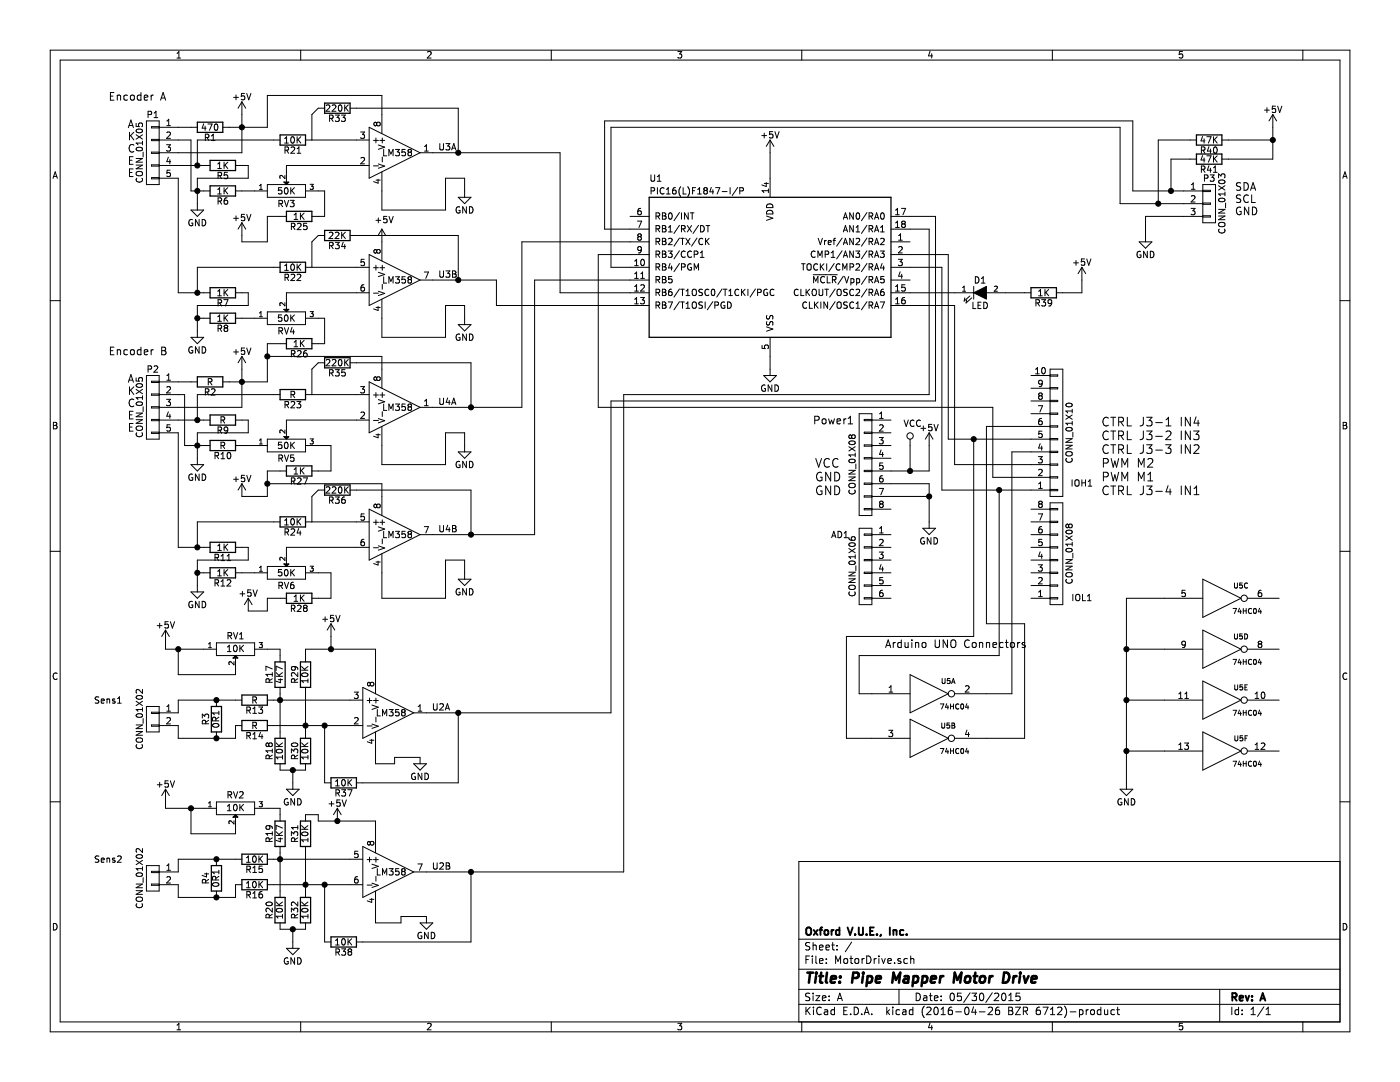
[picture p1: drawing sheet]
EESchema Schematic File Version 2
LIBS:MotorDrive-rescue
LIBS:power
LIBS:device
LIBS:transistors
LIBS:conn
LIBS:linear
LIBS:regul
LIBS:74xx
LIBS:cmos4000
LIBS:adc-dac
LIBS:memory
LIBS:xilinx
LIBS:microcontrollers
LIBS:dsp
LIBS:microchip
LIBS:analog_switches
LIBS:motorola
LIBS:texas
LIBS:intel
LIBS:audio
LIBS:interface
LIBS:digital-audio
LIBS:philips
LIBS:display
LIBS:cypress
LIBS:siliconi
LIBS:opto
LIBS:atmel
LIBS:contrib
LIBS:valves
LIBS:microchip_pic12mcu
LIBS:microchip_pic16mcu
LIBS:MotorDrive-cache
EELAYER 25 0
EELAYER END
$Descr A 11000 8500
encoding utf-8
Sheet 1 1
Title "Pipe Mapper Motor Drive"
Date "05/30/2015"
Rev "A"
Comp "Oxford V.U.E., Inc."
Comment1 ""
Comment2 ""
Comment3 ""
Comment4 ""
$EndDescr
$Comp
L LED D1
U 1 1
P 7700 2300
F 0 "D1" H 7700 2400 50  0000 C CNN
F 1 "LED" H 7700 2200 50  0000 C CNN
F 2 "LEDs:LED-1206" H 7700 2300 60  0001 C CNN
F 3 "" H 7700 2300 60  0000 C CNN
	1    7700 2300
	1    0    0    -1  
$EndComp
$Comp
L R R3
U 1 1
P 1700 5650
F 0 "R3" V 1780 5650 50  0000 C CNN
F 1 "0R1" V 1700 5650 50  0000 C CNN
F 2 "Resistors_SMD:R_0805_HandSoldering" V 1630 5650 30  0001 C CNN
F 3 "" H 1700 5650 30  0000 C CNN
	1    1700 5650
	-1   0    0    1   
$EndComp
$Comp
L POT-RESCUE-MotorDrive RV1
U 1 1
P 1850 5100
F 0 "RV1" H 1850 5000 50  0000 C CNN
F 1 "10K" H 1850 5100 50  0000 C CNN
F 2 "Potentiometers:Potentiometer_Bourns_3296W_3-8Zoll_Inline_ScrewUp" H 1850 5100 60  0001 C CNN
F 3 "" H 1850 5100 60  0000 C CNN
	1    1850 5100
	1    0    0    1   
$EndComp
$Comp
L PIC16(L)F648A-I/P U1
U 1 1
P 6050 2100
F 0 "U1" H 5100 2800 50  0000 L CNN
F 1 "PIC16(L)F1847-I/P" H 5100 2700 50  0000 L CNN
F 2 "Housings_DIP:DIP-18_W7.62mm_LongPads" H 6050 2100 50  0001 C CIN
F 3 "" H 6050 2100 50  0000 C CNN
	1    6050 2100
	1    0    0    -1  
$EndComp
$Comp
L CONN_01X06 AD1
U 1 1
P 6800 4450
F 0 "AD1" H 7000 4700 50  0000 C CNN
F 1 "CONN_01X06" V 6900 4450 50  0000 C CNN
F 2 "Pin_Headers:Pin_Header_Straight_1x06" H 6800 4450 60  0001 C CNN
F 3 "" H 6800 4450 60  0000 C CNN
	1    6800 4450
	-1   0    0    -1  
$EndComp
$Comp
L CONN_01X08 Power1
U 1 1
P 6800 3650
F 0 "Power1" H 7050 4000 60  0000 C CNN
F 1 "CONN_01X08" V 6900 3650 50  0000 C CNN
F 2 "Pin_Headers:Pin_Header_Straight_1x08" H 6800 3650 60  0001 C CNN
F 3 "" H 6800 3650 60  0000 C CNN
	1    6800 3650
	-1   0    0    -1  
$EndComp
$Comp
L CONN_01X08 IOL1
U 1 1
P 8300 4350
F 0 "IOL1" H 8500 4700 50  0000 C CNN
F 1 "CONN_01X08" V 8400 4350 50  0000 C CNN
F 2 "Pin_Headers:Pin_Header_Straight_1x08" H 8300 4350 60  0001 C CNN
F 3 "" H 8300 4350 60  0000 C CNN
	1    8300 4350
	1    0    0    1   
$EndComp
$Comp
L CONN_01X10 IOH1
U 1 1
P 8300 3400
F 0 "IOH1" H 8500 3800 50  0000 C CNN
F 1 "CONN_01X10" V 8400 3400 50  0000 C CNN
F 2 "Pin_Headers:Pin_Header_Straight_1x10" H 8300 3400 60  0001 C CNN
F 3 "" H 8300 3400 60  0000 C CNN
	1    8300 3400
	1    0    0    1   
$EndComp
Text Notes 8650 3900 0    68   ~ 0
CTRL J3-1 IN4\nCTRL J3-2 IN3\nCTRL J3-3 IN2\nPWM M2\nPWM M1\nCTRL J3-4 IN1
Text Notes 6400 3900 0    68   ~ 0
VCC\nGND\nGND
Text Notes 6950 5100 0    60   ~ 0
Arduino UNO Connectors
$Comp
L R R4
U 1 1
P 1700 6900
F 0 "R4" V 1780 6900 50  0000 C CNN
F 1 "0R1" V 1700 6900 50  0000 C CNN
F 2 "Resistors_SMD:R_0805_HandSoldering" V 1630 6900 30  0001 C CNN
F 3 "" H 1700 6900 30  0000 C CNN
	1    1700 6900
	-1   0    0    1   
$EndComp
$Comp
L R R37
U 1 1
P 2700 6150
F 0 "R37" V 2780 6150 50  0000 C CNN
F 1 "10K" V 2700 6150 50  0000 C CNN
F 2 "Resistors_SMD:R_0805_HandSoldering" V 2630 6150 30  0001 C CNN
F 3 "" H 2700 6150 30  0000 C CNN
	1    2700 6150
	0    1    1    0   
$EndComp
$Comp
L R R1
U 1 1
P 1650 1000
F 0 "R1" V 1730 1000 50  0000 C CNN
F 1 "470" V 1650 1000 50  0000 C CNN
F 2 "Resistors_SMD:R_0805_HandSoldering" V 1580 1000 30  0001 C CNN
F 3 "" H 1650 1000 30  0000 C CNN
	1    1650 1000
	0    1    1    0   
$EndComp
$Comp
L R R2
U 1 1
P 1650 3000
F 0 "R2" V 1730 3000 50  0000 C CNN
F 1 "R" V 1650 3000 50  0000 C CNN
F 2 "Resistors_SMD:R_0805_HandSoldering" V 1580 3000 30  0001 C CNN
F 3 "" H 1650 3000 30  0000 C CNN
	1    1650 3000
	0    1    1    0   
$EndComp
$Comp
L R R8
U 1 1
P 1750 2500
F 0 "R8" V 1830 2500 50  0000 C CNN
F 1 "1K" V 1750 2500 50  0000 C CNN
F 2 "Resistors_SMD:R_0805_HandSoldering" V 1680 2500 30  0001 C CNN
F 3 "" H 1750 2500 30  0000 C CNN
	1    1750 2500
	0    1    1    0   
$EndComp
$Comp
L R R39
U 1 1
P 8200 2300
F 0 "R39" V 8280 2300 50  0000 C CNN
F 1 "1K" V 8200 2300 50  0000 C CNN
F 2 "Resistors_SMD:R_0805_HandSoldering" V 8130 2300 30  0001 C CNN
F 3 "" H 8200 2300 30  0000 C CNN
	1    8200 2300
	0    1    1    0   
$EndComp
$Comp
L R R40
U 1 1
P 9500 1100
F 0 "R40" V 9580 1100 50  0000 C CNN
F 1 "47K" V 9500 1100 50  0000 C CNN
F 2 "Resistors_SMD:R_0805_HandSoldering" V 9430 1100 30  0001 C CNN
F 3 "" H 9500 1100 30  0000 C CNN
	1    9500 1100
	0    1    1    0   
$EndComp
$Comp
L R R41
U 1 1
P 9500 1250
F 0 "R41" V 9580 1250 50  0000 C CNN
F 1 "47K" V 9500 1250 50  0000 C CNN
F 2 "Resistors_SMD:R_0805_HandSoldering" V 9430 1250 30  0001 C CNN
F 3 "" H 9500 1250 30  0000 C CNN
	1    9500 1250
	0    1    1    0   
$EndComp
$Comp
L CONN_01X02 Sens1
U 1 1
P 1200 5650
F 0 "Sens1" H 1550 5800 50  0000 C CNN
F 1 "CONN_01X02" V 1300 5650 50  0000 C CNN
F 2 "Pin_Headers:Pin_Header_Straight_1x02" H 1200 5650 60  0001 C CNN
F 3 "" H 1200 5650 60  0000 C CNN
	1    1200 5650
	-1   0    0    -1  
$EndComp
$Comp
L CONN_01X02 Sens2
U 1 1
P 1200 6900
F 0 "Sens2" H 1550 7050 50  0000 C CNN
F 1 "CONN_01X02" V 1300 6900 50  0000 C CNN
F 2 "Pin_Headers:Pin_Header_Straight_1x02" H 1200 6900 60  0001 C CNN
F 3 "" H 1200 6900 60  0000 C CNN
	1    1200 6900
	-1   0    0    -1  
$EndComp
$Comp
L 74HC04 U5
U 1 1
P 7300 5450
F 0 "U5" H 7450 5550 40  0000 C CNN
F 1 "74HC04" H 7500 5350 40  0000 C CNN
F 2 "SMD_Packages:SOIC-14_N" H 7300 5450 60  0001 C CNN
F 3 "" H 7300 5450 60  0000 C CNN
	1    7300 5450
	1    0    0    -1  
$EndComp
$Comp
L 74HC04 U5
U 2 1
P 7300 5800
F 0 "U5" H 7450 5900 40  0000 C CNN
F 1 "74HC04" H 7500 5700 40  0000 C CNN
F 2 "SMD_Packages:SOIC-14_N" H 7300 5800 60  0001 C CNN
F 3 "" H 7300 5800 60  0000 C CNN
	2    7300 5800
	1    0    0    -1  
$EndComp
$Comp
L 74HC04 U5
U 3 1
P 9600 4700
F 0 "U5" H 9750 4800 40  0000 C CNN
F 1 "74HC04" H 9800 4600 40  0000 C CNN
F 2 "SMD_Packages:SOIC-14_N" H 9600 4700 60  0001 C CNN
F 3 "" H 9600 4700 60  0000 C CNN
	3    9600 4700
	1    0    0    -1  
$EndComp
$Comp
L 74HC04 U5
U 4 1
P 9600 5100
F 0 "U5" H 9750 5200 40  0000 C CNN
F 1 "74HC04" H 9800 5000 40  0000 C CNN
F 2 "SMD_Packages:SOIC-14_N" H 9600 5100 60  0001 C CNN
F 3 "" H 9600 5100 60  0000 C CNN
	4    9600 5100
	1    0    0    -1  
$EndComp
$Comp
L 74HC04 U5
U 5 1
P 9600 5500
F 0 "U5" H 9750 5600 40  0000 C CNN
F 1 "74HC04" H 9800 5400 40  0000 C CNN
F 2 "SMD_Packages:SOIC-14_N" H 9600 5500 60  0001 C CNN
F 3 "" H 9600 5500 60  0000 C CNN
	5    9600 5500
	1    0    0    -1  
$EndComp
$Comp
L 74HC04 U5
U 6 1
P 9600 5900
F 0 "U5" H 9750 6000 40  0000 C CNN
F 1 "74HC04" H 9800 5800 40  0000 C CNN
F 2 "SMD_Packages:SOIC-14_N" H 9600 5900 60  0001 C CNN
F 3 "" H 9600 5900 60  0000 C CNN
	6    9600 5900
	1    0    0    -1  
$EndComp
$Comp
L R R38
U 1 1
P 2700 7400
F 0 "R38" V 2780 7400 50  0000 C CNN
F 1 "10K" V 2700 7400 50  0000 C CNN
F 2 "Resistors_SMD:R_0805_HandSoldering" V 2630 7400 30  0001 C CNN
F 3 "" H 2700 7400 30  0000 C CNN
	1    2700 7400
	0    1    1    0   
$EndComp
$Comp
L R R13
U 1 1
P 2000 5500
F 0 "R13" V 2080 5500 50  0000 C CNN
F 1 "R" V 2000 5500 50  0000 C CNN
F 2 "Resistors_SMD:R_0805_HandSoldering" V 1930 5500 30  0001 C CNN
F 3 "" H 2000 5500 30  0000 C CNN
	1    2000 5500
	0    1    1    0   
$EndComp
$Comp
L R R14
U 1 1
P 2000 5700
F 0 "R14" V 2080 5700 50  0000 C CNN
F 1 "R" V 2000 5700 50  0000 C CNN
F 2 "Resistors_SMD:R_0805_HandSoldering" V 1930 5700 30  0001 C CNN
F 3 "" H 2000 5700 30  0000 C CNN
	1    2000 5700
	0    1    1    0   
$EndComp
$Comp
L R R15
U 1 1
P 2000 6750
F 0 "R15" V 2080 6750 50  0000 C CNN
F 1 "10K" V 2000 6750 50  0000 C CNN
F 2 "Resistors_SMD:R_0805_HandSoldering" V 1930 6750 30  0001 C CNN
F 3 "" H 2000 6750 30  0000 C CNN
	1    2000 6750
	0    1    1    0   
$EndComp
$Comp
L R R16
U 1 1
P 2000 6950
F 0 "R16" V 2080 6950 50  0000 C CNN
F 1 "10K" V 2000 6950 50  0000 C CNN
F 2 "Resistors_SMD:R_0805_HandSoldering" V 1930 6950 30  0001 C CNN
F 3 "" H 2000 6950 30  0000 C CNN
	1    2000 6950
	0    1    1    0   
$EndComp
$Comp
L R R17
U 1 1
P 2200 5300
F 0 "R17" V 2280 5300 50  0000 C CNN
F 1 "4K7" V 2200 5300 50  0000 C CNN
F 2 "Resistors_SMD:R_0805_HandSoldering" V 2130 5300 30  0001 C CNN
F 3 "" H 2200 5300 30  0000 C CNN
	1    2200 5300
	-1   0    0    1   
$EndComp
$Comp
L R R18
U 1 1
P 2200 5900
F 0 "R18" V 2280 5900 50  0000 C CNN
F 1 "10K" V 2200 5900 50  0000 C CNN
F 2 "Resistors_SMD:R_0805_HandSoldering" V 2130 5900 30  0001 C CNN
F 3 "" H 2200 5900 30  0000 C CNN
	1    2200 5900
	-1   0    0    1   
$EndComp
$Comp
L R R30
U 1 1
P 2400 5900
F 0 "R30" V 2480 5900 50  0000 C CNN
F 1 "10K" V 2400 5900 50  0000 C CNN
F 2 "Resistors_SMD:R_0805_HandSoldering" V 2330 5900 30  0001 C CNN
F 3 "" H 2400 5900 30  0000 C CNN
	1    2400 5900
	-1   0    0    1   
$EndComp
$Comp
L R R29
U 1 1
P 2400 5300
F 0 "R29" V 2480 5300 50  0000 C CNN
F 1 "10K" V 2400 5300 50  0000 C CNN
F 2 "Resistors_SMD:R_0805_HandSoldering" V 2330 5300 30  0001 C CNN
F 3 "" H 2400 5300 30  0000 C CNN
	1    2400 5300
	-1   0    0    1   
$EndComp
$Comp
L R R20
U 1 1
P 2200 7150
F 0 "R20" V 2280 7150 50  0000 C CNN
F 1 "10K" V 2200 7150 50  0000 C CNN
F 2 "Resistors_SMD:R_0805_HandSoldering" V 2130 7150 30  0001 C CNN
F 3 "" H 2200 7150 30  0000 C CNN
	1    2200 7150
	-1   0    0    1   
$EndComp
$Comp
L R R32
U 1 1
P 2400 7150
F 0 "R32" V 2480 7150 50  0000 C CNN
F 1 "10K" V 2400 7150 50  0000 C CNN
F 2 "Resistors_SMD:R_0805_HandSoldering" V 2330 7150 30  0001 C CNN
F 3 "" H 2400 7150 30  0000 C CNN
	1    2400 7150
	-1   0    0    1   
$EndComp
$Comp
L R R19
U 1 1
P 2200 6550
F 0 "R19" V 2280 6550 50  0000 C CNN
F 1 "4K7" V 2200 6550 50  0000 C CNN
F 2 "Resistors_SMD:R_0805_HandSoldering" V 2130 6550 30  0001 C CNN
F 3 "" H 2200 6550 30  0000 C CNN
	1    2200 6550
	-1   0    0    1   
$EndComp
$Comp
L R R31
U 1 1
P 2400 6550
F 0 "R31" V 2480 6550 50  0000 C CNN
F 1 "10K" V 2400 6550 50  0000 C CNN
F 2 "Resistors_SMD:R_0805_HandSoldering" V 2330 6550 30  0001 C CNN
F 3 "" H 2400 6550 30  0000 C CNN
	1    2400 6550
	-1   0    0    1   
$EndComp
Text Notes 850  800  0    60   ~ 0
Encoder A
Text Notes 850  2800 0    60   ~ 0
Encoder B
$Comp
L POT-RESCUE-MotorDrive RV2
U 1 1
P 1850 6350
F 0 "RV2" H 1850 6250 50  0000 C CNN
F 1 "10K" H 1850 6350 50  0000 C CNN
F 2 "Potentiometers:Potentiometer_Bourns_3296W_3-8Zoll_Inline_ScrewUp" H 1850 6350 60  0001 C CNN
F 3 "" H 1850 6350 60  0000 C CNN
	1    1850 6350
	1    0    0    1   
$EndComp
$Comp
L POT-RESCUE-MotorDrive RV3
U 1 1
P 2250 1500
F 0 "RV3" H 2250 1400 50  0000 C CNN
F 1 "50K" H 2250 1500 50  0000 C CNN
F 2 "Potentiometers:Potentiometer_Bourns_3296W_3-8Zoll_Inline_ScrewUp" H 2250 1500 60  0001 C CNN
F 3 "" H 2250 1500 60  0000 C CNN
	1    2250 1500
	1    0    0    -1  
$EndComp
$Comp
L POT-RESCUE-MotorDrive RV4
U 1 1
P 2250 2500
F 0 "RV4" H 2250 2400 50  0000 C CNN
F 1 "50K" H 2250 2500 50  0000 C CNN
F 2 "Potentiometers:Potentiometer_Bourns_3296W_3-8Zoll_Inline_ScrewUp" H 2250 2500 60  0001 C CNN
F 3 "" H 2250 2500 60  0000 C CNN
	1    2250 2500
	1    0    0    -1  
$EndComp
$Comp
L POT-RESCUE-MotorDrive RV5
U 1 1
P 2250 3500
F 0 "RV5" H 2250 3400 50  0000 C CNN
F 1 "50K" H 2250 3500 50  0000 C CNN
F 2 "Potentiometers:Potentiometer_Bourns_3296W_3-8Zoll_Inline_ScrewUp" H 2250 3500 60  0001 C CNN
F 3 "" H 2250 3500 60  0000 C CNN
	1    2250 3500
	1    0    0    -1  
$EndComp
$Comp
L POT-RESCUE-MotorDrive RV6
U 1 1
P 2250 4500
F 0 "RV6" H 2250 4400 50  0000 C CNN
F 1 "50K" H 2250 4500 50  0000 C CNN
F 2 "Potentiometers:Potentiometer_Bourns_3296W_3-8Zoll_Inline_ScrewUp" H 2250 4500 60  0001 C CNN
F 3 "" H 2250 4500 60  0000 C CNN
	1    2250 4500
	1    0    0    -1  
$EndComp
$Comp
L R R21
U 1 1
P 2300 1100
F 0 "R21" V 2380 1100 50  0000 C CNN
F 1 "10K" V 2300 1100 50  0000 C CNN
F 2 "Resistors_SMD:R_0805_HandSoldering" V 2230 1100 30  0001 C CNN
F 3 "" H 2300 1100 30  0000 C CNN
	1    2300 1100
	0    1    1    0   
$EndComp
$Comp
L R R25
U 1 1
P 2350 1700
F 0 "R25" V 2430 1700 50  0000 C CNN
F 1 "1K" V 2350 1700 50  0000 C CNN
F 2 "Resistors_SMD:R_0805_HandSoldering" V 2280 1700 30  0001 C CNN
F 3 "" H 2350 1700 30  0000 C CNN
	1    2350 1700
	0    1    1    0   
$EndComp
$Comp
L R R33
U 1 1
P 2650 850
F 0 "R33" V 2730 850 50  0000 C CNN
F 1 "220K" V 2650 850 50  0000 C CNN
F 2 "Resistors_SMD:R_0805_HandSoldering" V 2580 850 30  0001 C CNN
F 3 "" H 2650 850 30  0000 C CNN
	1    2650 850 
	0    1    1    0   
$EndComp
$Comp
L R R6
U 1 1
P 1750 1500
F 0 "R6" V 1830 1500 50  0000 C CNN
F 1 "1K" V 1750 1500 50  0000 C CNN
F 2 "Resistors_SMD:R_0805_HandSoldering" V 1680 1500 30  0001 C CNN
F 3 "" H 1750 1500 30  0000 C CNN
	1    1750 1500
	0    1    1    0   
$EndComp
$Comp
L R R5
U 1 1
P 1750 1300
F 0 "R5" V 1830 1300 50  0000 C CNN
F 1 "1K" V 1750 1300 50  0000 C CNN
F 2 "Resistors_SMD:R_0805_HandSoldering" V 1680 1300 30  0001 C CNN
F 3 "" H 1750 1300 30  0000 C CNN
	1    1750 1300
	0    1    1    0   
$EndComp
$Comp
L R R26
U 1 1
P 2350 2700
F 0 "R26" V 2430 2700 50  0000 C CNN
F 1 "1K" V 2350 2700 50  0000 C CNN
F 2 "Resistors_SMD:R_0805_HandSoldering" V 2280 2700 30  0001 C CNN
F 3 "" H 2350 2700 30  0000 C CNN
	1    2350 2700
	0    1    1    0   
$EndComp
$Comp
L R R7
U 1 1
P 1750 2300
F 0 "R7" V 1830 2300 50  0000 C CNN
F 1 "1K" V 1750 2300 50  0000 C CNN
F 2 "Resistors_SMD:R_0805_HandSoldering" V 1680 2300 30  0001 C CNN
F 3 "" H 1750 2300 30  0000 C CNN
	1    1750 2300
	0    1    1    0   
$EndComp
$Comp
L R R22
U 1 1
P 2300 2100
F 0 "R22" V 2380 2100 50  0000 C CNN
F 1 "10K" V 2300 2100 50  0000 C CNN
F 2 "Resistors_SMD:R_0805_HandSoldering" V 2230 2100 30  0001 C CNN
F 3 "" H 2300 2100 30  0000 C CNN
	1    2300 2100
	0    1    1    0   
$EndComp
$Comp
L R R34
U 1 1
P 2650 1850
F 0 "R34" V 2730 1850 50  0000 C CNN
F 1 "22K" V 2650 1850 50  0000 C CNN
F 2 "Resistors_SMD:R_0805_HandSoldering" V 2580 1850 30  0001 C CNN
F 3 "" H 2650 1850 30  0000 C CNN
	1    2650 1850
	0    1    1    0   
$EndComp
$Comp
L R R10
U 1 1
P 1750 3500
F 0 "R10" V 1830 3500 50  0000 C CNN
F 1 "R" V 1750 3500 50  0000 C CNN
F 2 "Resistors_SMD:R_0805_HandSoldering" V 1680 3500 30  0001 C CNN
F 3 "" H 1750 3500 30  0000 C CNN
	1    1750 3500
	0    1    1    0   
$EndComp
$Comp
L R R9
U 1 1
P 1750 3300
F 0 "R9" V 1830 3300 50  0000 C CNN
F 1 "R" V 1750 3300 50  0000 C CNN
F 2 "Resistors_SMD:R_0805_HandSoldering" V 1680 3300 30  0001 C CNN
F 3 "" H 1750 3300 30  0000 C CNN
	1    1750 3300
	0    1    1    0   
$EndComp
$Comp
L R R27
U 1 1
P 2350 3700
F 0 "R27" V 2430 3700 50  0000 C CNN
F 1 "1K" V 2350 3700 50  0000 C CNN
F 2 "Resistors_SMD:R_0805_HandSoldering" V 2280 3700 30  0001 C CNN
F 3 "" H 2350 3700 30  0000 C CNN
	1    2350 3700
	0    1    1    0   
$EndComp
$Comp
L R R35
U 1 1
P 2650 2850
F 0 "R35" V 2730 2850 50  0000 C CNN
F 1 "220K" V 2650 2850 50  0000 C CNN
F 2 "Resistors_SMD:R_0805_HandSoldering" V 2580 2850 30  0001 C CNN
F 3 "" H 2650 2850 30  0000 C CNN
	1    2650 2850
	0    1    1    0   
$EndComp
$Comp
L R R23
U 1 1
P 2300 3100
F 0 "R23" V 2380 3100 50  0000 C CNN
F 1 "R" V 2300 3100 50  0000 C CNN
F 2 "Resistors_SMD:R_0805_HandSoldering" V 2230 3100 30  0001 C CNN
F 3 "" H 2300 3100 30  0000 C CNN
	1    2300 3100
	0    1    1    0   
$EndComp
$Comp
L R R12
U 1 1
P 1750 4500
F 0 "R12" V 1830 4500 50  0000 C CNN
F 1 "1K" V 1750 4500 50  0000 C CNN
F 2 "Resistors_SMD:R_0805_HandSoldering" V 1680 4500 30  0001 C CNN
F 3 "" H 1750 4500 30  0000 C CNN
	1    1750 4500
	0    1    1    0   
$EndComp
$Comp
L R R28
U 1 1
P 2350 4700
F 0 "R28" V 2430 4700 50  0000 C CNN
F 1 "1K" V 2350 4700 50  0000 C CNN
F 2 "Resistors_SMD:R_0805_HandSoldering" V 2280 4700 30  0001 C CNN
F 3 "" H 2350 4700 30  0000 C CNN
	1    2350 4700
	0    1    1    0   
$EndComp
$Comp
L R R36
U 1 1
P 2650 3850
F 0 "R36" V 2730 3850 50  0000 C CNN
F 1 "220K" V 2650 3850 50  0000 C CNN
F 2 "Resistors_SMD:R_0805_HandSoldering" V 2580 3850 30  0001 C CNN
F 3 "" H 2650 3850 30  0000 C CNN
	1    2650 3850
	0    1    1    0   
$EndComp
$Comp
L R R24
U 1 1
P 2300 4100
F 0 "R24" V 2380 4100 50  0000 C CNN
F 1 "10K" V 2300 4100 50  0000 C CNN
F 2 "Resistors_SMD:R_0805_HandSoldering" V 2230 4100 30  0001 C CNN
F 3 "" H 2300 4100 30  0000 C CNN
	1    2300 4100
	0    1    1    0   
$EndComp
$Comp
L R R11
U 1 1
P 1750 4300
F 0 "R11" V 1830 4300 50  0000 C CNN
F 1 "1K" V 1750 4300 50  0000 C CNN
F 2 "Resistors_SMD:R_0805_HandSoldering" V 1680 4300 30  0001 C CNN
F 3 "" H 1750 4300 30  0000 C CNN
	1    1750 4300
	0    1    1    0   
$EndComp
Text Notes 1000 1400 0    60   ~ 0
A\nK\nC\nE\nE
Text Notes 1000 3400 0    60   ~ 0
A\nK\nC\nE\nE
$Comp
L CONN_01X05 P1
U 1 1
P 1200 1200
F 0 "P1" H 1200 1500 50  0000 C CNN
F 1 "CONN_01X05" V 1300 1200 50  0000 C CNN
F 2 "Pin_Headers:Pin_Header_Straight_1x05" H 1200 1200 60  0001 C CNN
F 3 "" H 1200 1200 60  0000 C CNN
	1    1200 1200
	-1   0    0    -1  
$EndComp
$Comp
L CONN_01X05 P2
U 1 1
P 1200 3200
F 0 "P2" H 1200 3500 50  0000 C CNN
F 1 "CONN_01X05" V 1300 3200 50  0000 C CNN
F 2 "Pin_Headers:Pin_Header_Straight_1x05" H 1200 3200 60  0001 C CNN
F 3 "" H 1200 3200 60  0000 C CNN
	1    1200 3200
	-1   0    0    -1  
$EndComp
Wire Wire Line
	4950 2300 4400 2300
Wire Wire Line
	4400 2300 4400 1200
Wire Wire Line
	4400 1200 3400 1200
Wire Wire Line
	4950 2400 3900 2400
Wire Wire Line
	3900 2400 3900 2200
Wire Wire Line
	3900 2200 3400 2200
Wire Wire Line
	4950 1900 4100 1900
Wire Wire Line
	4100 1900 4100 3200
Wire Wire Line
	4100 3200 3400 3200
Wire Wire Line
	4950 2200 4200 2200
Wire Wire Line
	4200 2200 4200 4200
Wire Wire Line
	4200 4200 3400 4200
Wire Wire Line
	3600 1200 3600 850 
Wire Wire Line
	3600 850  2800 850 
Wire Wire Line
	2450 1100 2800 1100
Wire Wire Line
	2500 850  2450 900 
Wire Wire Line
	2450 900  2450 1100
Wire Wire Line
	1400 1300 1600 1300
Wire Wire Line
	1900 1200 1400 1200
Wire Wire Line
	1900 900  1900 1200
Wire Wire Line
	1800 1000 2100 1000
Wire Wire Line
	1500 1000 1400 1000
Wire Wire Line
	2150 1100 1550 1100
Wire Wire Line
	1550 1100 1550 1300
Connection ~ 1550 1300
Wire Wire Line
	2250 1300 2800 1300
Wire Wire Line
	2250 1300 2250 1350
Wire Wire Line
	1900 1500 2000 1500
$Comp
L GND #PWR3
U 1 1
P 1550 1600
F 0 "#PWR3" H 1550 1350 50  0001 C CNN
F 1 "GND" H 1550 1450 50  0000 C CNN
F 2 "" H 1550 1600 60  0000 C CNN
F 3 "" H 1550 1600 60  0000 C CNN
	1    1550 1600
	1    0    0    -1  
$EndComp
Wire Wire Line
	1550 1400 1550 1600
Wire Wire Line
	1500 1500 1600 1500
Wire Wire Line
	1900 1300 1950 1300
Wire Wire Line
	1950 1300 1950 1400
Wire Wire Line
	1950 1400 1550 1400
Connection ~ 1550 1500
Wire Wire Line
	1400 1100 1500 1100
Wire Wire Line
	1500 1100 1500 1500
$Comp
L +5V #PWR7
U 1 1
P 1900 900
F 0 "#PWR7" H 1900 750 50  0001 C CNN
F 1 "+5V" H 1900 1040 50  0000 C CNN
F 2 "" H 1900 900 60  0000 C CNN
F 3 "" H 1900 900 60  0000 C CNN
	1    1900 900 
	1    0    0    -1  
$EndComp
Connection ~ 1900 1000
Wire Wire Line
	3000 750  2100 750 
Wire Wire Line
	2100 750  2100 1000
$Comp
L +5V #PWR23
U 1 1
P 6050 1200
F 0 "#PWR23" H 6050 1050 50  0001 C CNN
F 1 "+5V" H 6050 1340 50  0000 C CNN
F 2 "" H 6050 1200 60  0000 C CNN
F 3 "" H 6050 1200 60  0000 C CNN
	1    6050 1200
	1    0    0    -1  
$EndComp
$Comp
L GND #PWR24
U 1 1
P 6050 2900
F 0 "#PWR24" H 6050 2650 50  0001 C CNN
F 1 "GND" H 6050 2750 50  0000 C CNN
F 2 "" H 6050 2900 60  0000 C CNN
F 3 "" H 6050 2900 60  0000 C CNN
	1    6050 2900
	1    0    0    -1  
$EndComp
Wire Wire Line
	2500 1500 2550 1500
Wire Wire Line
	2550 1500 2550 1700
Wire Wire Line
	2550 1700 2500 1700
Wire Wire Line
	1400 1400 1400 2300
Wire Wire Line
	1400 2300 1600 2300
Wire Wire Line
	2150 2100 1550 2100
Wire Wire Line
	1550 2100 1550 2300
Connection ~ 1550 2300
Wire Wire Line
	2450 2100 2800 2100
Wire Wire Line
	2500 1850 2450 1900
Wire Wire Line
	2450 1900 2450 2100
Wire Wire Line
	2800 1850 3600 1850
Wire Wire Line
	3600 1850 3600 2200
Connection ~ 3600 2200
Wire Wire Line
	2250 2300 2800 2300
Wire Wire Line
	2250 2300 2250 2350
Wire Wire Line
	1950 2300 1900 2300
Wire Wire Line
	1950 2300 1950 2400
Wire Wire Line
	1950 2400 1550 2400
Wire Wire Line
	1550 2400 1550 2600
Wire Wire Line
	1550 2500 1600 2500
$Comp
L GND #PWR4
U 1 1
P 1550 2600
F 0 "#PWR4" H 1550 2350 50  0001 C CNN
F 1 "GND" H 1550 2450 50  0000 C CNN
F 2 "" H 1550 2600 60  0000 C CNN
F 3 "" H 1550 2600 60  0000 C CNN
	1    1550 2600
	1    0    0    -1  
$EndComp
$Comp
L GND #PWR5
U 1 1
P 1550 3600
F 0 "#PWR5" H 1550 3350 50  0001 C CNN
F 1 "GND" H 1550 3450 50  0000 C CNN
F 2 "" H 1550 3600 60  0000 C CNN
F 3 "" H 1550 3600 60  0000 C CNN
	1    1550 3600
	1    0    0    -1  
$EndComp
$Comp
L GND #PWR6
U 1 1
P 1550 4600
F 0 "#PWR6" H 1550 4350 50  0001 C CNN
F 1 "GND" H 1550 4450 50  0000 C CNN
F 2 "" H 1550 4600 60  0000 C CNN
F 3 "" H 1550 4600 60  0000 C CNN
	1    1550 4600
	1    0    0    -1  
$EndComp
Wire Wire Line
	1900 2500 2000 2500
Wire Wire Line
	2500 2500 2550 2500
Wire Wire Line
	2550 2500 2550 2700
Wire Wire Line
	2550 2700 2500 2700
Connection ~ 1550 2500
Wire Wire Line
	2800 2850 3700 2850
Wire Wire Line
	3700 2850 3700 3200
Connection ~ 3700 3200
Wire Wire Line
	2450 3100 2800 3100
Wire Wire Line
	1400 3000 1500 3000
Wire Wire Line
	1400 3300 1600 3300
Wire Wire Line
	2150 3100 1550 3100
Wire Wire Line
	1550 3100 1550 3300
Connection ~ 1550 3300
Wire Wire Line
	1550 3400 1550 3600
Wire Wire Line
	1550 3400 1950 3400
Wire Wire Line
	1950 3400 1950 3300
Wire Wire Line
	1950 3300 1900 3300
Wire Wire Line
	1450 3500 1600 3500
Connection ~ 1550 3500
Wire Wire Line
	1900 3500 2000 3500
Wire Wire Line
	1900 4500 2000 4500
Wire Wire Line
	1550 4400 1550 4600
Wire Wire Line
	1550 4500 1600 4500
Wire Wire Line
	1900 4300 1950 4300
Wire Wire Line
	1950 4300 1950 4400
Wire Wire Line
	1950 4400 1550 4400
Connection ~ 1550 4500
Wire Wire Line
	1400 3400 1400 4300
Wire Wire Line
	1400 4300 1600 4300
Wire Wire Line
	2150 4100 1550 4100
Wire Wire Line
	1550 4100 1550 4300
Connection ~ 1550 4300
Wire Wire Line
	2800 3850 3700 3850
Wire Wire Line
	3700 3850 3700 4200
Connection ~ 3700 4200
$Comp
L +5V #PWR8
U 1 1
P 1900 1850
F 0 "#PWR8" H 1900 1700 50  0001 C CNN
F 1 "+5V" H 1900 1990 50  0000 C CNN
F 2 "" H 1900 1850 60  0000 C CNN
F 3 "" H 1900 1850 60  0000 C CNN
	1    1900 1850
	1    0    0    -1  
$EndComp
$Comp
L +5V #PWR9
U 1 1
P 1900 2900
F 0 "#PWR9" H 1900 2750 50  0001 C CNN
F 1 "+5V" H 1900 3040 50  0000 C CNN
F 2 "" H 1900 2900 60  0000 C CNN
F 3 "" H 1900 2900 60  0000 C CNN
	1    1900 2900
	1    0    0    -1  
$EndComp
Wire Wire Line
	2100 3000 1800 3000
Wire Wire Line
	1900 2900 1900 3200
$Comp
L +5V #PWR10
U 1 1
P 1900 3900
F 0 "#PWR10" H 1900 3750 50  0001 C CNN
F 1 "+5V" H 1900 4040 50  0000 C CNN
F 2 "" H 1900 3900 60  0000 C CNN
F 3 "" H 1900 3900 60  0000 C CNN
	1    1900 3900
	1    0    0    -1  
$EndComp
Wire Wire Line
	1900 3200 1400 3200
Connection ~ 1900 3000
Wire Wire Line
	1900 1850 1900 1900
Wire Wire Line
	1900 1900 2100 1900
Wire Wire Line
	2100 1900 2100 1700
Wire Wire Line
	2100 1700 2200 1700
Wire Wire Line
	2100 2700 2100 3000
Wire Wire Line
	2100 2700 2200 2700
Wire Wire Line
	2500 3500 2600 3500
Wire Wire Line
	2600 3500 2600 3700
Wire Wire Line
	2600 3700 2500 3700
Wire Wire Line
	2500 3850 2450 3900
Wire Wire Line
	2450 3900 2450 4100
Wire Wire Line
	2500 2850 2450 2900
Wire Wire Line
	2450 2900 2450 3100
Wire Wire Line
	2250 3300 2800 3300
Wire Wire Line
	2250 3300 2250 3350
Wire Wire Line
	2250 4300 2800 4300
Wire Wire Line
	2250 4300 2250 4350
Wire Wire Line
	2500 4500 2600 4500
Wire Wire Line
	2600 4500 2600 4700
Wire Wire Line
	2600 4700 2500 4700
Wire Wire Line
	2100 3900 1900 3900
Wire Wire Line
	2100 3700 2100 3900
Wire Wire Line
	2100 3700 2200 3700
$Comp
L +5V #PWR11
U 1 1
P 1950 4800
F 0 "#PWR11" H 1950 4650 50  0001 C CNN
F 1 "+5V" H 1950 4940 50  0000 C CNN
F 2 "" H 1950 4800 60  0000 C CNN
F 3 "" H 1950 4800 60  0000 C CNN
	1    1950 4800
	1    0    0    -1  
$EndComp
Wire Wire Line
	1950 4800 2100 4800
Wire Wire Line
	2100 4800 2100 4700
Wire Wire Line
	2100 4700 2200 4700
$Comp
L GND #PWR19
U 1 1
P 3650 1500
F 0 "#PWR19" H 3650 1250 50  0001 C CNN
F 1 "GND" H 3650 1350 50  0000 C CNN
F 2 "" H 3650 1500 60  0000 C CNN
F 3 "" H 3650 1500 60  0000 C CNN
	1    3650 1500
	1    0    0    -1  
$EndComp
$Comp
L GND #PWR20
U 1 1
P 3650 2500
F 0 "#PWR20" H 3650 2250 50  0001 C CNN
F 1 "GND" H 3650 2350 50  0000 C CNN
F 2 "" H 3650 2500 60  0000 C CNN
F 3 "" H 3650 2500 60  0000 C CNN
	1    3650 2500
	1    0    0    -1  
$EndComp
$Comp
L GND #PWR21
U 1 1
P 3650 3500
F 0 "#PWR21" H 3650 3250 50  0001 C CNN
F 1 "GND" H 3650 3350 50  0000 C CNN
F 2 "" H 3650 3500 60  0000 C CNN
F 3 "" H 3650 3500 60  0000 C CNN
	1    3650 3500
	1    0    0    -1  
$EndComp
$Comp
L GND #PWR22
U 1 1
P 3650 4500
F 0 "#PWR22" H 3650 4250 50  0001 C CNN
F 1 "GND" H 3650 4350 50  0000 C CNN
F 2 "" H 3650 4500 60  0000 C CNN
F 3 "" H 3650 4500 60  0000 C CNN
	1    3650 4500
	1    0    0    -1  
$EndComp
Wire Wire Line
	3000 4500 3000 4700
Wire Wire Line
	3000 4700 3500 4700
Wire Wire Line
	3500 4700 3500 4400
Wire Wire Line
	3500 4400 3650 4400
Wire Wire Line
	3650 4400 3650 4500
Wire Wire Line
	3000 3500 3000 3650
Wire Wire Line
	3000 3650 3500 3650
Wire Wire Line
	3500 3650 3500 3400
Wire Wire Line
	3500 3400 3650 3400
Wire Wire Line
	3650 3400 3650 3500
Wire Wire Line
	3000 2500 3000 2650
Wire Wire Line
	3000 2650 3500 2650
Wire Wire Line
	3500 2650 3500 2400
Wire Wire Line
	3500 2400 3650 2400
Wire Wire Line
	3650 2400 3650 2500
Wire Wire Line
	3000 1500 3000 1650
Wire Wire Line
	3000 1650 3500 1650
Wire Wire Line
	3500 1650 3500 1400
Wire Wire Line
	3500 1400 3650 1400
Wire Wire Line
	3650 1400 3650 1500
Wire Wire Line
	3000 2800 2100 2800
Connection ~ 2100 2800
Wire Wire Line
	3000 3800 2100 3800
Connection ~ 2100 3800
Wire Wire Line
	1400 3100 1450 3100
Wire Wire Line
	1450 3100 1450 3500
$Comp
L GND #PWR26
U 1 1
P 7300 4100
F 0 "#PWR26" H 7300 3850 50  0001 C CNN
F 1 "GND" H 7300 3950 50  0000 C CNN
F 2 "" H 7300 4100 60  0000 C CNN
F 3 "" H 7300 4100 60  0000 C CNN
	1    7300 4100
	1    0    0    -1  
$EndComp
$Comp
L +5V #PWR25
U 1 1
P 7300 3500
F 0 "#PWR25" H 7300 3350 50  0001 C CNN
F 1 "+5V" H 7300 3640 50  0000 C CNN
F 2 "" H 7300 3500 60  0000 C CNN
F 3 "" H 7300 3500 60  0000 C CNN
	1    7300 3500
	1    0    0    -1  
$EndComp
Wire Wire Line
	7000 3900 7300 3900
Wire Wire Line
	7300 3800 7300 4100
Wire Wire Line
	7000 3800 7300 3800
Connection ~ 7300 3900
Wire Wire Line
	7000 3700 7300 3700
Wire Wire Line
	7300 3700 7300 3500
Wire Wire Line
	6050 2900 6050 2800
Wire Wire Line
	6050 1400 6050 1200
$Comp
L +5V #PWR27
U 1 1
P 8500 2200
F 0 "#PWR27" H 8500 2050 50  0001 C CNN
F 1 "+5V" H 8500 2340 50  0000 C CNN
F 2 "" H 8500 2200 60  0000 C CNN
F 3 "" H 8500 2200 60  0000 C CNN
	1    8500 2200
	1    0    0    -1  
$EndComp
Wire Wire Line
	8500 2200 8500 2300
Wire Wire Line
	8500 2300 8350 2300
Wire Wire Line
	8050 2300 7900 2300
Wire Wire Line
	7500 2300 7150 2300
Wire Wire Line
	7750 5450 7950 5450
Wire Wire Line
	7950 5450 7950 3550
Wire Wire Line
	7950 3550 8100 3550
Wire Wire Line
	6750 5450 6750 5150
Wire Wire Line
	6750 5150 7850 5150
Wire Wire Line
	7850 5150 7850 3850
Wire Wire Line
	7400 3850 8100 3850
Wire Wire Line
	7750 5800 8050 5800
Wire Wire Line
	8050 5800 8050 4900
Wire Wire Line
	8050 4900 7750 4900
Wire Wire Line
	7750 4900 7750 3350
Wire Wire Line
	7750 3350 8100 3350
Wire Wire Line
	6850 5800 6650 5800
Wire Wire Line
	6650 5800 6650 5000
Wire Wire Line
	6650 5000 7650 5000
Wire Wire Line
	7450 3450 8100 3450
Wire Wire Line
	4700 2000 4950 2000
Connection ~ 7650 3450
Wire Wire Line
	7650 5000 7650 3450
Wire Wire Line
	6750 5450 6850 5450
Wire Wire Line
	7150 2000 7450 2000
Wire Wire Line
	7450 2000 7450 3450
Wire Wire Line
	7150 2100 7400 2100
Wire Wire Line
	7400 2100 7400 3850
Connection ~ 7850 3850
Wire Wire Line
	8100 3750 7800 3750
Wire Wire Line
	7800 3750 7800 3200
Wire Wire Line
	7800 3200 4700 3200
Wire Wire Line
	4700 3200 4700 2000
Wire Wire Line
	8100 3650 7500 3650
Wire Wire Line
	7500 3650 7500 2400
Wire Wire Line
	7500 2400 7150 2400
$Comp
L CONN_01X03 P3
U 1 1
P 9500 1600
F 0 "P3" H 9500 1800 50  0000 C CNN
F 1 "CONN_01X03" V 9600 1600 50  0000 C CNN
F 2 "Pin_Headers:Pin_Header_Straight_1x03" H 9500 1600 60  0001 C CNN
F 3 "" H 9500 1600 60  0000 C CNN
	1    9500 1600
	1    0    0    -1  
$EndComp
Wire Wire Line
	4950 1800 4750 1800
Wire Wire Line
	4750 1800 4750 950 
Wire Wire Line
	4750 950  8900 950 
Wire Wire Line
	8900 950  8900 1500
Wire Wire Line
	8900 1500 9300 1500
Text Notes 9700 1700 0    60   ~ 0
SDA\nSCL\nGND\n
Wire Wire Line
	4950 2100 4800 2100
Wire Wire Line
	4800 2100 4800 1000
Wire Wire Line
	4800 1000 8800 1000
Wire Wire Line
	8800 1000 8800 1600
Wire Wire Line
	8800 1600 9300 1600
$Comp
L GND #PWR29
U 1 1
P 9000 1850
F 0 "#PWR29" H 9000 1600 50  0001 C CNN
F 1 "GND" H 9000 1700 50  0000 C CNN
F 2 "" H 9000 1850 60  0000 C CNN
F 3 "" H 9000 1850 60  0000 C CNN
	1    9000 1850
	1    0    0    -1  
$EndComp
$Comp
L +5V #PWR30
U 1 1
P 10000 1000
F 0 "#PWR30" H 10000 850 50  0001 C CNN
F 1 "+5V" H 10000 1140 50  0000 C CNN
F 2 "" H 10000 1000 60  0000 C CNN
F 3 "" H 10000 1000 60  0000 C CNN
	1    10000 1000
	1    0    0    -1  
$EndComp
Wire Wire Line
	9650 1100 10000 1100
Wire Wire Line
	10000 1000 10000 1250
Wire Wire Line
	10000 1250 9650 1250
Connection ~ 10000 1100
Wire Wire Line
	9350 1250 9200 1250
Wire Wire Line
	9200 1250 9200 1500
Connection ~ 9200 1500
Wire Wire Line
	9350 1100 9100 1100
Wire Wire Line
	9100 1100 9100 1600
Connection ~ 9100 1600
Wire Wire Line
	9300 1700 9000 1700
Wire Wire Line
	9000 1700 9000 1850
Wire Wire Line
	7150 1700 7350 1700
Wire Wire Line
	7350 1700 7350 3150
Wire Wire Line
	7350 3150 4800 3150
Wire Wire Line
	4800 3150 4800 5600
Wire Wire Line
	4800 5600 3350 5600
Wire Wire Line
	7150 1800 7300 1800
Wire Wire Line
	7300 1800 7300 3100
Wire Wire Line
	7300 3100 4900 3100
Wire Wire Line
	4900 3100 4900 6850
Wire Wire Line
	4900 6850 3350 6850
$Comp
L GND #PWR28
U 1 1
P 8850 6150
F 0 "#PWR28" H 8850 5900 50  0001 C CNN
F 1 "GND" H 8850 6000 50  0000 C CNN
F 2 "" H 8850 6150 60  0000 C CNN
F 3 "" H 8850 6150 60  0000 C CNN
	1    8850 6150
	1    0    0    -1  
$EndComp
Wire Wire Line
	8850 4700 8850 6150
Wire Wire Line
	8850 5900 9150 5900
Wire Wire Line
	8850 5500 9150 5500
Connection ~ 8850 5900
Wire Wire Line
	8850 5100 9150 5100
Connection ~ 8850 5500
Wire Wire Line
	8850 4700 9150 4700
Connection ~ 8850 5100
$Comp
L +5V #PWR14
U 1 1
P 2600 5000
F 0 "#PWR14" H 2600 4850 50  0001 C CNN
F 1 "+5V" H 2600 5140 50  0000 C CNN
F 2 "" H 2600 5000 60  0000 C CNN
F 3 "" H 2600 5000 60  0000 C CNN
	1    2600 5000
	1    0    0    -1  
$EndComp
$Comp
L +5V #PWR15
U 1 1
P 2650 6450
F 0 "#PWR15" H 2650 6300 50  0001 C CNN
F 1 "+5V" H 2650 6590 50  0000 C CNN
F 2 "" H 2650 6450 60  0000 C CNN
F 3 "" H 2650 6450 60  0000 C CNN
	1    2650 6450
	1    0    0    -1  
$EndComp
$Comp
L GND #PWR12
U 1 1
P 2300 6150
F 0 "#PWR12" H 2300 5900 50  0001 C CNN
F 1 "GND" H 2300 6000 50  0000 C CNN
F 2 "" H 2300 6150 60  0000 C CNN
F 3 "" H 2300 6150 60  0000 C CNN
	1    2300 6150
	1    0    0    -1  
$EndComp
$Comp
L GND #PWR13
U 1 1
P 2300 7400
F 0 "#PWR13" H 2300 7150 50  0001 C CNN
F 1 "GND" H 2300 7250 50  0000 C CNN
F 2 "" H 2300 7400 60  0000 C CNN
F 3 "" H 2300 7400 60  0000 C CNN
	1    2300 7400
	1    0    0    -1  
$EndComp
Wire Wire Line
	2150 5500 2750 5500
Wire Wire Line
	2150 5700 2750 5700
Wire Wire Line
	2200 5450 2200 5750
Connection ~ 2200 5500
Wire Wire Line
	2400 5450 2400 5750
Connection ~ 2400 5700
Wire Wire Line
	2200 6050 2400 6050
Wire Wire Line
	2300 6050 2300 6150
Connection ~ 2300 6050
Wire Wire Line
	2600 5000 2600 5100
Wire Wire Line
	2400 5100 2950 5100
Wire Wire Line
	2400 5100 2400 5150
Wire Wire Line
	2200 5150 2200 5100
Wire Wire Line
	2200 5100 2100 5100
Wire Wire Line
	2850 6150 3600 6150
Wire Wire Line
	3600 6150 3600 5600
Connection ~ 3600 5600
Wire Wire Line
	2850 7400 3700 7400
Wire Wire Line
	3700 7400 3700 6850
Connection ~ 3700 6850
Wire Wire Line
	2950 5100 2950 5300
Connection ~ 2600 5100
Wire Wire Line
	2200 7300 2400 7300
Wire Wire Line
	2300 7300 2300 7400
Connection ~ 2300 7300
Wire Wire Line
	2550 5700 2550 6150
Wire Wire Line
	2400 6700 2400 7000
Wire Wire Line
	2200 6700 2200 7000
Wire Wire Line
	2150 6950 2750 6950
Connection ~ 2400 6950
Wire Wire Line
	2150 6750 2750 6750
Connection ~ 2200 6750
Wire Wire Line
	2100 6350 2200 6350
Wire Wire Line
	2200 6350 2200 6400
Wire Wire Line
	2500 6450 2950 6450
Wire Wire Line
	2500 6450 2500 6400
Wire Wire Line
	2500 6400 2400 6400
Connection ~ 2650 6450
Wire Wire Line
	2550 6950 2550 7400
Wire Wire Line
	1400 5500 1850 5500
Wire Wire Line
	1400 5500 1400 5600
Connection ~ 1700 5500
Wire Wire Line
	1850 5800 1850 5700
Wire Wire Line
	1400 5800 1850 5800
Wire Wire Line
	1400 5800 1400 5700
Connection ~ 1700 5800
Wire Wire Line
	1400 6750 1850 6750
Wire Wire Line
	1400 6750 1400 6850
Wire Wire Line
	1400 7050 1850 7050
Wire Wire Line
	1400 7050 1400 6950
Wire Wire Line
	1850 7050 1850 6950
Connection ~ 1700 7050
Connection ~ 1700 6750
$Comp
L +5V #PWR1
U 1 1
P 1300 5050
F 0 "#PWR1" H 1300 4900 50  0001 C CNN
F 1 "+5V" H 1300 5190 50  0000 C CNN
F 2 "" H 1300 5050 60  0000 C CNN
F 3 "" H 1300 5050 60  0000 C CNN
	1    1300 5050
	1    0    0    -1  
$EndComp
$Comp
L +5V #PWR2
U 1 1
P 1300 6300
F 0 "#PWR2" H 1300 6150 50  0001 C CNN
F 1 "+5V" H 1300 6440 50  0000 C CNN
F 2 "" H 1300 6300 60  0000 C CNN
F 3 "" H 1300 6300 60  0000 C CNN
	1    1300 6300
	1    0    0    -1  
$EndComp
Wire Wire Line
	1300 5100 1600 5100
Wire Wire Line
	1300 5100 1300 5050
Wire Wire Line
	1300 6350 1600 6350
Wire Wire Line
	1300 6350 1300 6300
Wire Wire Line
	1850 5250 1850 5300
Wire Wire Line
	1850 5300 1400 5300
Wire Wire Line
	1400 5300 1400 5100
Connection ~ 1400 5100
Wire Wire Line
	1850 6500 1850 6550
Wire Wire Line
	1850 6550 1500 6550
Wire Wire Line
	1500 6550 1500 6350
Connection ~ 1500 6350
$Comp
L GND #PWR17
U 1 1
P 3300 5950
F 0 "#PWR17" H 3300 5700 50  0001 C CNN
F 1 "GND" H 3300 5800 50  0000 C CNN
F 2 "" H 3300 5950 60  0000 C CNN
F 3 "" H 3300 5950 60  0000 C CNN
	1    3300 5950
	1    0    0    -1  
$EndComp
$Comp
L GND #PWR18
U 1 1
P 3350 7200
F 0 "#PWR18" H 3350 6950 50  0001 C CNN
F 1 "GND" H 3350 7050 50  0000 C CNN
F 2 "" H 3350 7200 60  0000 C CNN
F 3 "" H 3350 7200 60  0000 C CNN
	1    3350 7200
	1    0    0    -1  
$EndComp
Wire Wire Line
	3300 5950 3100 5950
Wire Wire Line
	3100 5950 3100 6000
Wire Wire Line
	3100 6000 2950 6000
Wire Wire Line
	3350 7200 3150 7200
Wire Wire Line
	3150 7200 3150 7250
Wire Wire Line
	3150 7250 2950 7250
$Comp
L LM358 U3
U 1 1
P 3100 1200
F 0 "U3" H 3441 1246 50  0000 L CNN
F 1 "LM358" H 3000 1200 50  0000 L CNN
F 2 "" H 3100 1200 50  0000 C CNN
F 3 "" H 3100 1200 50  0000 C CNN
	1    3100 1200
	1    0    0    -1  
$EndComp
$Comp
L LM358 U4
U 1 1
P 3100 3200
F 0 "U4" H 3441 3246 50  0000 L CNN
F 1 "LM358" H 3000 3200 50  0000 L CNN
F 2 "" H 3100 3200 50  0000 C CNN
F 3 "" H 3100 3200 50  0000 C CNN
	1    3100 3200
	1    0    0    -1  
$EndComp
$Comp
L LM358 U2
U 1 1
P 3050 5600
F 0 "U2" H 3391 5646 50  0000 L CNN
F 1 "LM358" H 2950 5600 50  0000 L CNN
F 2 "" H 3050 5600 50  0000 C CNN
F 3 "" H 3050 5600 50  0000 C CNN
	1    3050 5600
	1    0    0    -1  
$EndComp
$Comp
L LM358 U2
U 2 1
P 3050 6850
F 0 "U2" H 3391 6896 50  0000 L CNN
F 1 "LM358" H 2950 6850 50  0000 L CNN
F 2 "" H 3050 6850 50  0000 C CNN
F 3 "" H 3050 6850 50  0000 C CNN
	2    3050 6850
	1    0    0    -1  
$EndComp
$Comp
L LM358 U4
U 2 1
P 3100 4200
F 0 "U4" H 3441 4246 50  0000 L CNN
F 1 "LM358" H 3000 4200 50  0000 L CNN
F 2 "" H 3100 4200 50  0000 C CNN
F 3 "" H 3100 4200 50  0000 C CNN
	2    3100 4200
	1    0    0    -1  
$EndComp
$Comp
L LM358 U3
U 2 1
P 3100 2200
F 0 "U3" H 3441 2246 50  0000 L CNN
F 1 "LM358" H 3000 2200 50  0000 L CNN
F 2 "" H 3100 2200 50  0000 C CNN
F 3 "" H 3100 2200 50  0000 C CNN
	2    3100 2200
	1    0    0    -1  
$EndComp
Wire Wire Line
	3000 900  3000 750 
Connection ~ 3600 1200
Wire Wire Line
	2950 6450 2950 6550
Connection ~ 2550 6950
Wire Wire Line
	2950 7250 2950 7150
Wire Wire Line
	2950 6000 2950 5900
Connection ~ 2550 5700
Wire Wire Line
	2450 4100 2800 4100
Wire Wire Line
	3000 3900 3000 3800
Wire Wire Line
	3000 2900 3000 2800
$Comp
L +5V #PWR16
U 1 1
P 3000 1900
F 0 "#PWR16" H 3000 1750 50  0001 C CNN
F 1 "+5V" H 3018 2074 50  0000 C CNN
F 2 "" H 3000 1900 50  0000 C CNN
F 3 "" H 3000 1900 50  0000 C CNN
	1    3000 1900
	1    0    0    -1  
$EndComp
$Comp
L VCC #PWR?
U 1 1
P 7150 3500
F 0 "#PWR?" H 7150 3350 50  0001 C CNN
F 1 "VCC" H 7170 3674 50  0000 C CNN
F 2 "" H 7150 3500 50  0000 C CNN
F 3 "" H 7150 3500 50  0000 C CNN
	1    7150 3500
	1    0    0    -1  
$EndComp
Wire Wire Line
	7150 3500 7150 3700
Connection ~ 7150 3700
$EndSCHEMATC
